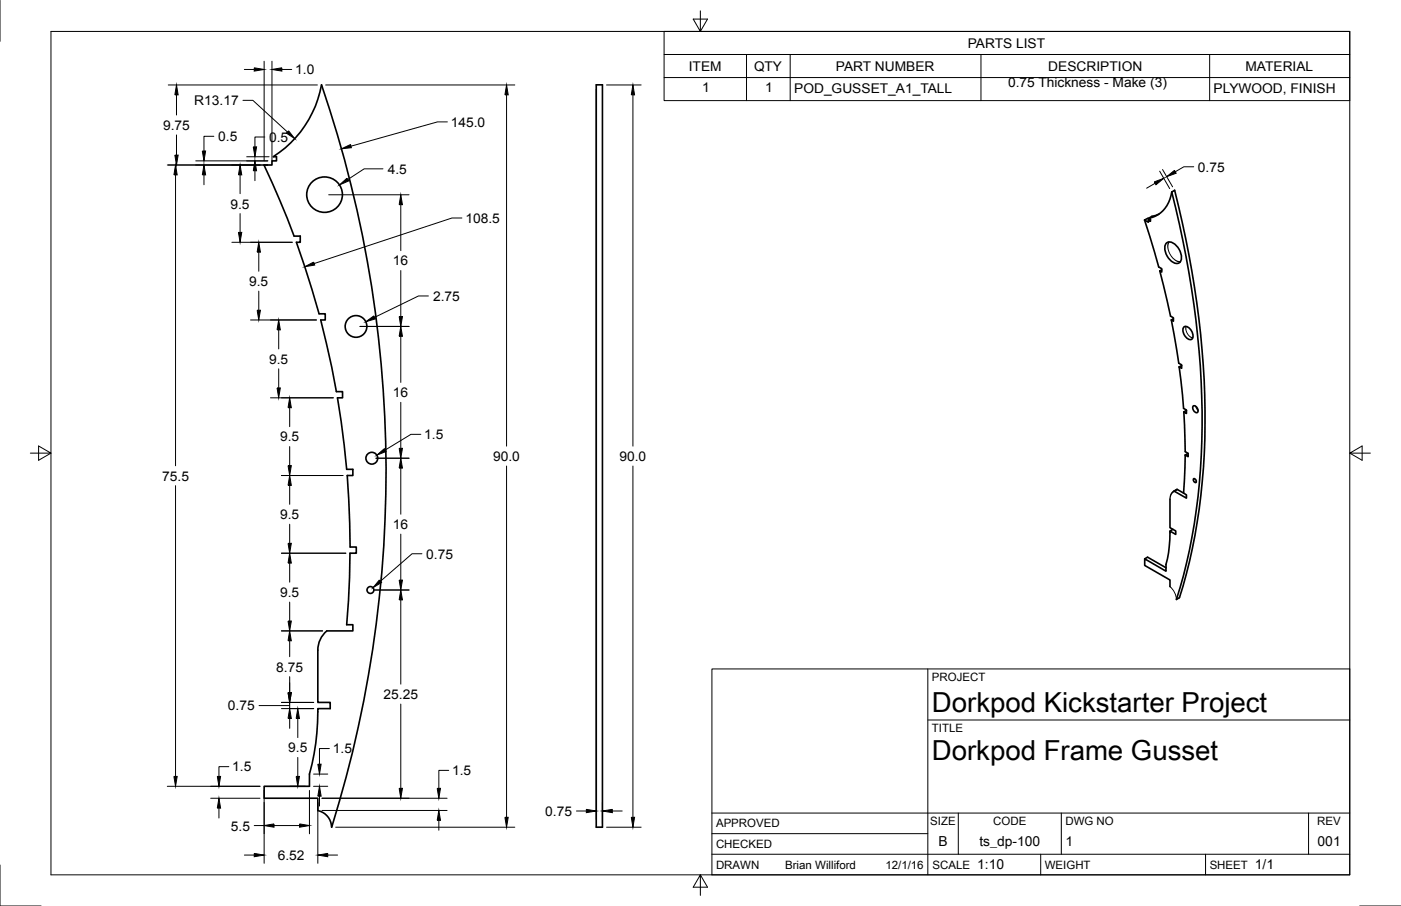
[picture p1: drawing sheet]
<svg xmlns="http://www.w3.org/2000/svg" width="432mm" height="279mm" viewBox="0 0 432 279" stroke-linecap="round" stroke-linejoin="round" font-family="sans-serif">
<g fill="none" stroke="#000" stroke-width=".51">
<path d="M183.8 26.2h1.9v228.9h-1.9zM361.1 59.2a9 9 0 0 1-7 8.1M361.1 59.2l.9-.5a274.5 274.5 0 0 1 8.9 85.4 171.6 171.6 0 0 1-7.4 40.2l-.9 .6a189.1 189.1 0 0 0 7.6-67.3 299 299 0 0 0-9.1-58.4zM352.8 67.9l4.3 14.4 1 .5v1.1l-.6-.3M354.1 67.3l.5 .2v.7l-.7-.3v.6l-1.1-.6M354.2 67.7l-.5-.3-.9 .5M354.5 67.5l-.6 .4M357.2 66l-2.2 .7-.9 .6M359.4 75.1a2.04 2.04 0 0 1 3 .5 4.5 4.5 0 0 1 1.4 5.2 2.04 2.04 0 0 1-3.1-.5 4.5 4.5 0 0 1-1.3-5.2zM357.5 83.6l3.3 13.9 .9 .5v1.1l-.7-.4M358.1 83.2l-.6 .4M361 98.7l2.3 13.3 .9 .5v1.1l-.8-.4"/>
<path d="M361.7 98.3l-.7 .4M363.4 113.2l1.4 12.7 .9 .5v1.1l-.8-.5M364.2 112.7l-.8 .5M364.8 101a1.38 1.38 0 0 1 2.1 .6l.8 1.5a1.1 1.1 0 0 1-.4 1.5 1.1 1.1 0 0 1-1.5-.4l-1-1.4-.2-1zM364.9 127l.4 12.3 .9 .5v1l-.9-.5M365.7 126.5l-.8 .5M366.2 139.8l-.9 .5M367.8 125.2a1.38 1.38 0 0 1 1.2 2 1.38 1.38 0 0 1-1.2-2zM360.6 153.9v8.8l1.8 1v1.1l-1.8-1v2.6a32.5 32.5 0 0 1-1.2 7.7v2l-6.6-3.8v2.1l7.8 4.5v2M361.9 151.5l.9-.6 2.9 1.7v1zM362.6 151l-.9 .6M365.3 140.3l-.5 11.8"/>
<path d="M367.9 147.6l.7 .4v.8l-.7-.4zM352.8 172.3l.9-.5 5.7 3.3M361.5 163.2l-.9 .6M102.2 255.1a5.4 5.4 0 0 0-4.2-5.2v-3.7h-16.6v-3.7h14v-3.8a71.8 71.8 0 0 0 2.6-20.2h3.8v-1.9h-3.8v-16.1a7.8 7.8 0 0 1 2.7-5.9h8.1v-1.9h-2l.6-7.4 .5-14.7h1.9v-1.9h-1.9l-.4-14.7-.5-7.4h1.8v-1.9h-2l-1.6-14.7-1.2-7.3h1.6v-1.9h-1.9l-1.4-7.4-3.5-14.7h1.4v-1.9h-1.9l-4.4-14.8-2.5-7.3h1.1v-1.9h-1.9a286.5 286.5 0 0 0-9.2-21.9h2.4v-1.3h1.4v-1.3h-1a33.6 33.6 0 0 0 14.9-22.1 367.6 367.6 0 0 1 3.1 228.9"/>
<circle cx="100.1" cy="60" r="5.5"/>
<circle cx="109.7" cy="100.7" r="3.3"/>
<circle cx="114.6" cy="141.3" r="1.82"/>
<circle cx="114.2" cy="181.9" r="1.06"/>
</g>
<path d="M365.6 100.7a3.1 3.1 0 0 0 2 3.5M368.5 125.2l.3 .8 .5 .6M360.6 180.9l1.6 2.1 .4 1.8" fill="none" stroke="#000" stroke-width=".38"/>
<path d="M360.3 74.6a4.7 4.7 0 0 0 3.5 6.1M361.9 151.5l-.9 .9-.4 1.6M362.8 150.9l-.2 .2" fill="none" stroke="#000" stroke-width=".39"/>
<g fill="none" stroke="#000" stroke-width=".31">
<path d="M0 .1v12.6M15.7 9.7h400.3v260.1h-400.3zM81.4 18.9v30.7M83.8 18.9v30.7M204.7 9.7h211.3v21.3h-211.3zM204.7 16.8h211.3M215.9 3.3v6.4l-2.2-3.8h4.4l-2.2 3.8M230.1 16.8v14.2M243.5 16.8v14.2M302.3 16.8v14.2M372.8 16.8v14.2M51.9 26.2h45.9"/>
<path d="M54.4 29.3v6.2M74.9 30.9h3l10.7 9.8M75.3 21.4h3.1M86.9 21.4h3M100.4 26.2h58.3M137.9 37.6h-3.1l-26.6 7.5M156.1 29.3v108.3M183.8 27.5v225.1M186.9 26.2h10.7M195.1 29.3v108.3M204.7 23.9h211.3M51.6 50.9h30.9"/>
<path d="M54.1 53.9v89.7M54.4 41.6v6.2M60.3 49.6h22.2M62.9 53.9v3.1M65.9 42h-3v4.6M74 53.9v5.8M76 48.3h6.9M78.6 52.7v3M81.6 42.2h-3v3.1M118 52.1h-5.8l-5 3.3M356 56.5l-2.6 1.5M357.4 52.8l3.1 5.4"/>
<path d="M358.3 52.3l3.1 5.3M367.9 51.4h-3l-2.7 1.6M71.5 74.7h18.6M74 65.9v5.8M79.8 77.8v5.9M101.3 60.1h24.8M123.5 63.1v14.2M142.4 67.2h-3.1l-42.5 14.1M77.2 98.7h20.3M79.8 89.8v5.9M123.5 83.4v14.2M132 91.3h-3l-13.6 6.6"/>
<path d="M85.9 101.7v5.9M85.9 113.7v5.9M111 100.7h15.1M123.5 103.7v14.2M9.4 139.7h6.3l-3.8-2.2v4.4l3.8-2.2M83.4 122.7h19.3M89.3 125.7v5.9M89.3 137.7v5.9M123.5 124.1v14.2M129.7 133.9h-3l-8 4.9M416 139.7l3.8 2.2v-4.4l-3.8 2.2h6.4M54.1 149.8v89.6"/>
<path d="M86.7 146.6h19M89.3 149.7v5.8M115.9 141.3h10.2M123.5 144.4v14.2M156.1 143.7v108.4M195.1 143.7v108.4M86.7 170.6h19.9M89.3 161.7v5.9M89.3 173.7v5.8M123.5 164.7v14.2M130 170.8h-3l-9.7 8.4M86.7 194.6h12.7"/>
<path d="M89.3 185.7v5.8M89.3 197.6v4.9M115.4 181.9h10.7M123.5 185v26M79.8 217.6h9.5M86.7 218.5h10M86.7 216.6h10M89.3 208.7v4.9M89.3 216.6v1.9M123.5 217.1v26M219.4 206.3h196.6v63.5h-196.6zM286 206.3v63.5"/>
<path d="M70.5 236.4h-3v3M89.3 221.6v3M91.8 221.6v5.9M91.8 233.6v5.8M96.6 238.7h4.4M101.5 230.8h-3v4.9M138.3 237.6h-3v5.5M286 222h130M51.6 242.5h28.5M64.9 246.2h15.2M67.5 249.2v3.1M78.4 254.6h3"/>
<path d="M81.4 243.8v22.4M84.5 254.6h7.8M89.3 242.5h4.8M95.4 243.8v13.3M96.6 242.5h4.4M98 247.4v18.8M98.5 245.5v3.1M99.2 249.9h38.6M99.2 246.2h38.6M103.5 255.1h55.2M135.3 253v3M177.7 250.1h3"/>
<path d="M185.7 247.6v6.2M186.9 255.1h10.7M188.7 250.1h3.1M219.4 257.1h66.6M219.4 250.7h196.6M295.4 250.7v12.7M327.1 250.7v12.7M403.3 250.7v12.7M0 266.7v12.7h12.7M75.3 263.7h3.1M101 263.7h3.1M215.9 269.8l2.2 3.8h-4.4l2.2-3.8v6.3"/>
<path d="M219.4 263.4h196.6M320.8 263.4v6.4M371.6 263.4v6.4M419.1 279.4h12.6"/>
</g>
<g fill="#000" stroke="#000" stroke-width=".31">
<path d="M54.4 26.2l.5 3.1h-1zM78.4 20.9l3 .5-3 .5zM83.8 21.4l3.1-.5v1zM156.1 26.2l.5 3.1h-1zM195.1 26.2l.5 3.1h-1zM54.1 50.9l.5 3h-1zM53.9 47.8h1l-.5 3.1zM62.9 50.9l.5 3h-1zM62.4 46.6h1l-.5 3zM74 50.9l.5 3h-1zM78.6 49.6l.5 3.1h-1zM78.1 45.3h1l-.5 3z"/>
<path d="M88.9 40.3l1.9 2.5-2.5-1.7zM104.6 57l2.3-2.1 .6 .9zM105.2 45.9l2.8-1.3 .3 1zM355.8 56.1l2.9-1.1-2.4 2zM359.6 54.5l2.4-2 .5 .9zM73.5 71.7h1l-.5 3zM79.8 74.7l.5 3.1h-1.1zM123.5 60.1l.5 3h-1zM79.2 95.7h1.1l-.5 3zM93.9 82.3l2.8-1.5 .3 .9zM112.7 99.2l2.5-1.8 .5 .9zM123 97.6h1l-.5 3.1z"/>
<path d="M85.4 119.6h1l-.5 3.1zM85.9 98.7l.5 3h-1zM123.5 100.7l.5 3h-1zM89.3 122.7l.5 3h-1zM116.1 140.4l2.4-2.1 .5 .9zM123 138.3h1l-.5 3zM89.3 146.6l.5 3.1h-1zM88.8 143.6h1l-.5 3zM123.5 141.3l.5 3.1h-1zM89.3 170.6l.5 3.1h-1zM88.8 167.6h1l-.5 3zM116.9 178.9l.7 .7-2.6 1.6z"/>
<path d="M123 178.9h1l-.5 3zM89.3 194.6l.5 3h-1zM88.8 191.5h1l-.5 3.1zM123.5 181.9l.5 3.1h-1zM88.8 213.6h1l-.5 3zM53.6 239.4h1l-.5 3.1zM67 239.4h1l-.5 3.1zM89.3 218.5l.5 3.1h-1zM91.3 239.4h1l-.5 3.1zM91.8 218.5l.5 3.1h-1zM98 235.7h1l-.5 3zM67.5 246.2l.5 3h-1z"/>
<path d="M81.4 254.6l3.1-.5v1zM92.3 254.1l3.1 .5-3.1 .5zM98.5 242.5l.5 3h-1zM123 243.1h1l-.5 3.1zM135.3 249.9l.5 3.1h-1.1zM134.7 243.1h1.1l-.5 3.1zM155.6 252.1h1l-.5 3zM180.7 249.6l3.1 .5-3.1 .5zM185.7 250.1l3-.5v1zM194.6 252.1h1l-.5 3zM78.4 263.2l3 .5-3 .5zM98 263.7l3-.5v1z"/>
</g>
<g font-size="8.5">
<text x="287.2" y="219.5">Dorkpod Kickstarter Project</text>
<text x="287.2" y="234.5">Dorkpod Frame Gusset</text>
</g>
<g font-size="4.3">
<text x="289.2" y="261">B</text>
<text x="301.9" y="261">ts_dp-100</text>
<text x="328.4" y="261">1</text>
<text x="406.1" y="261">001</text>
<text x="301.2" y="268.1">1:10</text>
<text x="386.8" y="268.1">1/1</text>
</g>
<g font-size="4.1">
<text x="298.3" y="14.8">PARTS LIST</text>
<text x="91" y="22.9">1.0</text>
<text x="212.3" y="21.9">ITEM</text>
<text x="232.4" y="21.8">QTY</text>
<text x="257.6" y="21.9">PART NUMBER</text>
<text x="323.1" y="21.9">DESCRIPTION</text>
<text x="383.9" y="21.9">MATERIAL</text>
<text x="216.4" y="28.5">1</text>
<text x="235.8" y="28.5">1</text>
<text x="244.8" y="28.5">POD_GUSSET_A1_TALL</text>
<text x="310.7" y="27">0.75 Thickness - Make (3)</text>
<text x="374" y="28.5">PLYWOOD, FINISH</text>
<text x="59.9" y="32.4">R13.17</text>
<text x="50.2" y="40">9.75</text>
<text x="138.9" y="39.1">145.0</text>
<text x="67.3" y="43.5">0.5</text>
<text x="82.9" y="43.8">0.5</text>
<text x="119.5" y="53.6">4.5</text>
<text x="369.2" y="53">0.75</text>
<text x="71" y="64.3">9.5</text>
<text x="143.4" y="68.7">108.5</text>
<text x="121" y="81.9">16</text>
<text x="76.8" y="88.2">9.5</text>
<text x="133.5" y="92.8">2.75</text>
<text x="82.9" y="112.2">9.5</text>
<text x="121" y="122.5">16</text>
<text x="86.3" y="136.1">9.5</text>
<text x="130.8" y="135.5">1.5</text>
<text x="152" y="142.2">90.0</text>
<text x="190.9" y="142.2">90.0</text>
<text x="50" y="148.2">75.5</text>
<text x="86.3" y="160.1">9.5</text>
<text x="121" y="163.2">16</text>
<text x="131.4" y="172.3">0.75</text>
<text x="86.3" y="184.1">9.5</text>
<text x="85.1" y="207.1">8.75</text>
<text x="118.2" y="215.6">25.25</text>
<text x="70.2" y="219.1">0.75</text>
<text x="88.9" y="232">9.5</text>
<text x="102.6" y="232.3">1.5</text>
<text x="71.6" y="237.9">1.5</text>
<text x="139.4" y="239.1">1.5</text>
<text x="168.1" y="251.6">0.75</text>
<text x="71.2" y="256.1">5.5</text>
<text x="85.6" y="265.2">6.52</text>
</g>
<g font-size="3.5">
<text x="287.2" y="210.1">PROJECT</text>
<text x="287.2" y="225.8">TITLE</text>
<text x="220.7" y="255.2">APPROVED</text>
<text x="286.7" y="254.6">SIZE</text>
<text x="306.1" y="254.6">CODE</text>
<text x="328.4" y="254.6">DWG NO</text>
<text x="406" y="254.6">REV</text>
<text x="220.7" y="261.5">CHECKED</text>
<text x="220.7" y="267.9">DRAWN</text>
<text x="242" y="267.9">Brian Williford</text>
<text x="272.9" y="267.9">12/1/16</text>
<text x="287.4" y="267.9">SCALE</text>
<text x="322" y="267.9">WEIGHT</text>
<text x="372.8" y="267.9">SHEET</text>
</g>
</svg>
